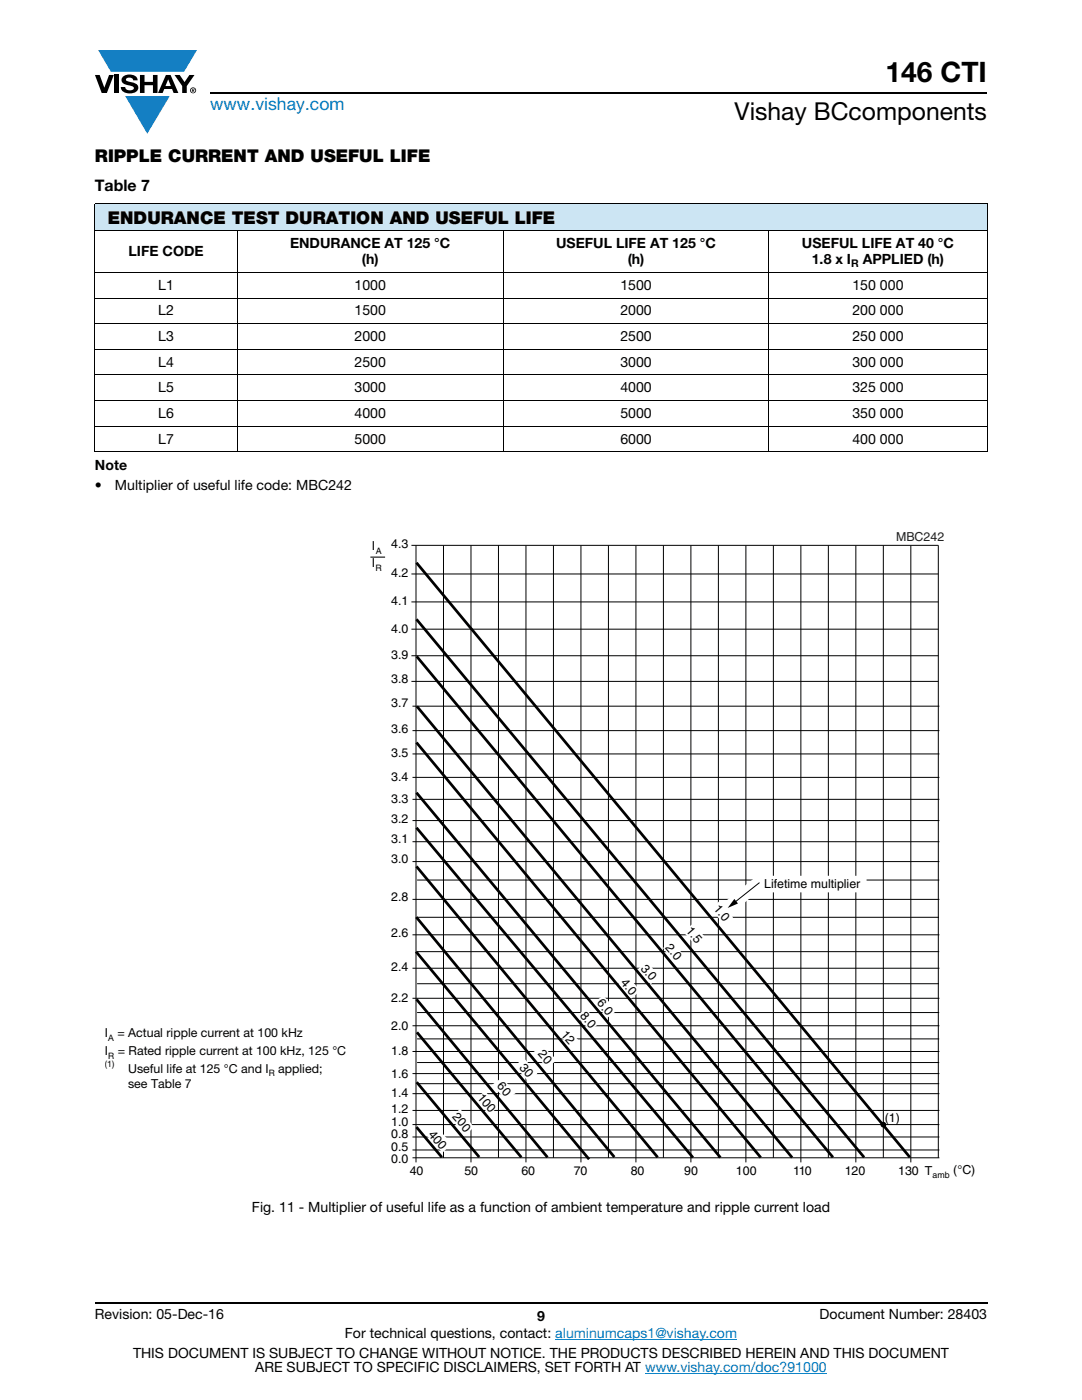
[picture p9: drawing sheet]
<svg xmlns="http://www.w3.org/2000/svg" width="216mm" height="279mm" viewBox="0 0 216 279" stroke-linecap="round" stroke-linejoin="round" font-family="sans-serif">
<g fill="#147fc3">
<path d="M19.6 10h19.7l-2.6 4.3h-1.1h-13.5z"/>
<path d="M25 19.2h8.9l-4.5 7.5z"/>
</g>
<g fill="#000">
<path d="M18.9 15h1l.9 2.5 1-2.5h.9l-1.4 3.6h-1zM22.9 15h.9v3.6h-.9zM24.6 15.3a2.1 2.1 0 0 1 2.8 .3l.1 .4h-.9a.79 .79 0 0 0-.7-.5 .79 .79 0 0 0-.8 .4l.3 .3 1 .2a1.08 1.08 0 0 1 1.2 1 1.08 1.08 0 0 1-1.1 1.2 1.73 1.73 0 0 1-2.4-1.2h.9a.96 .96 0 0 0 .8 .6 .96 .96 0 0 0 .9-.4 1.31 1.31 0 0 0-1.2-.6 1.03 1.03 0 0 1-1.1-.6 1.03 1.03 0 0 1 .2-1.1zM27.9 15h.9v1.3h1.7v-1.3h.9v3.6h-.9v-1.6h-1.7v1.6h-.9zM34.8 15h1.1l.9 1.4 1-1.4h1l-1.5 2.2v1.4h-.9v-1.4z"/>
<path d="M33.6 15.9l.5 1.3h-1.1zM33.1 15l-1.6 3.6h1l.3-.8h1.5l.3 .8h1l-1.6-3.6z"/>
<path d="M38.4 17.8h.2v.2h-.2zM38.3 17.7v.7h.1v-.3l.4 .3-.2-.3 .2-.2-.1-.2z"/>
<path d="M38.1 18a.46 .46 0 0 1 .9 0 .46 .46 0 0 1-.9 0zM37.9 18a.6 .6 0 0 0 1.2 0 .6 .6 0 0 0-1.2 0z"/>
</g>
<path d="M42 18.6h155M18.9 260h178.1" fill="none" stroke="#000" stroke-width=".36"/>
<path d="M110.8 267.3h36.3M128.7 274h36.3" fill="none" stroke="#007ec4" stroke-width=".2"/>
<path d="M18.9 40.6h178.1v5.5h-178.1z" fill="#cce5f3"/>
<g fill="none" stroke="#000" stroke-width=".2">
<path d="M18.9 40.6h178.1M18.9 46.1h178.1M18.9 54.4h178.1M18.9 59.5h178.1M18.9 40.7v49.4M47.3 46v44.3M100.4 46v44.3M153.4 46v44.3M197 40.7v49.4M18.9 64.6h178.1M18.9 69.7h178.1M18.9 74.8h178.1"/>
<path d="M18.9 79.9h178.1M18.9 85.1h178.1M18.9 90.2h178.1"/>
</g>
<path d="M21 105.8h174v129.9h-174z" fill="#fff"/>
<g fill="none" stroke="#000" stroke-width=".2">
<path d="M82.1 108.8h105.1v122.3M82.1 114.5h105.1M83 108.8v123.2M88.5 108.9v122.2M94 108.8v123.2M99.5 108.8v122.3M104.9 108.9v123.1M110.4 108.9v122.2M115.9 108.9v123.1M121.4 108.9v122.2M126.9 108.9v123.1M132.4 108.9v122.2"/>
<path d="M137.9 108.9v123.1M143.3 108.9v122.2M148.8 108.9v123.1M154.3 108.9v122.2M159.8 108.9v123.1M165.3 108.9v122.2M170.8 108.9v123.1M176.3 108.9v122.2M181.7 108.9v123.1M82.1 120.1h105.1M82.1 125.6h105.1M82.1 130.9h105.1"/>
<path d="M82.1 136h105.1M82.3 159.5h105.1M82.3 155.1h105.1M82.3 150.5h105.1M82.3 145.8h105.1M82.3 140.9h105.1M82.3 179.5h105.1M82.3 171.9h105.1M82.3 168h105.1M82.3 163.8h105.1M83.2 175.6h104.2M82.3 199.2h105.1"/>
<path d="M82.3 193.2h105.1M82.3 186.6h105.1M83.2 196.3h104.2M83.2 183.1h104.2M83.2 189.9h104.2M82.3 218.3h105.1M82.3 214.3h105.1M82.3 209.8h105.1M82.3 204.7h105.1M83.2 202.1h104.2M83.2 216.3h104.2M83.2 212.1h104.2"/>
<path d="M83.2 207.3h104.2M82.3 231.1h105.1M82.3 229.5h105.1M82.3 226.9h105.1M82.3 224.4h105.1M82.3 221.6h105.1"/>
</g>
<g fill="none" stroke="#000" stroke-width=".54">
<path d="M83.1 112.3l98.5 118.7M83.1 123.6l89.3 107.4M83.1 131l83.1 100M83.1 158.2l60.7 72.8M83.1 148.2l68.7 82.8M83.2 141l74.9 90M83.1 172.9l48.1 58.1M83.1 165.2l55.2 65.8M83 189.9l34.5 41.5M83.1 183l39.5 47.9M83.1 199.4l26.1 31.6M83.1 216l12.5 14.9"/>
<path d="M83.2 206l20.8 25M83.1 224.9l5.1 6.1"/>
</g>
<circle cx="176.3" cy="224.5" r=".57" fill="#000"/>
<path d="M73.9 111.2h2.9" fill="none" stroke="#000" stroke-width=".21"/>
<path d="M145 180.1l6-4.9 .5 2.1-5.2 4.3z" fill="#fff"/>
<path d="M145 180.1l6-4.9 .5 2.1-5.2 4.3z" fill="none" stroke="#fff" stroke-width=".6" stroke-linecap="butt"/>
<path d="M150.4 174.9h22.4v3.1h-22.4z" fill="#fff"/>
<path d="M150.4 174.9h22.4v3.1h-22.4z" fill="none" stroke="#fff" stroke-width=".2"/>
<g fill="#fff">
<path d="M142 181.3l1.7-1.7 2.6 3.5-1.8 1.7z"/>
<path d="M136.3 185.9l2-1.5 2.9 3.1-2 1.6z"/>
<path d="M132.3 189.2l1.8-1.6 2.5 3.3-1.8 1.6z"/>
<path d="M127.4 193.3l1.7-1.5 2.5 3.1-1.8 1.5z"/>
<path d="M123.3 196.1l1.8-1.5 2.7 3.1-1.9 1.6z"/>
<path d="M118.4 200.1l1.9-1.4 2.8 3-1.9 1.4z"/>
<path d="M115 202.7l1.9-1.4 2.7 2.9-1.9 1.5z"/>
<path d="M111.4 206.3l1.7-1.3 2.4 2.7-1.6 1.3z"/>
<path d="M106.2 210.1l2-1.4 3 2.9-2.1 1.4z"/>
<path d="M102.7 212.7l1.9-1.5 2.6 3.1-1.8 1.5z"/>
<path d="M98.1 216.5l2-1.4 2.9 3-2 1.4z"/>
<path d="M95 219.3l1.8-1.6 2.6 3.2-1.8 1.6z"/>
<path d="M89.9 223.1l1.9-1.8 2.8 3.7-1.9 1.8z"/>
<path d="M85.1 226.6l2.1-1.6 3 3.2-1.7 1.7-.4-.1z"/>
</g>
<path d="M151.5 176.1l-4.9 4" fill="none" stroke="#000" stroke-width=".2"/>
<path d="M146.5 179.4l.8 .9-2.1 .9z" fill="#000"/>
<text font-size="5.6" x="176.7" y="16.4">146 CTI</text>
<text font-size="4.9" x="146.6" y="24">Vishay BCcomponents</text>
<text font-size="3.5" fill="#007ec4" x="42" y="21.9">www.vishay.com</text>
<g font-size="3.5">
<text x="18.9" y="32.3">RIPPLE CURRENT AND USEFUL LIFE</text>
<text x="21.5" y="44.7">ENDURANCE TEST DURATION AND USEFUL LIFE</text>
</g>
<text font-size="3.2" x="18.9" y="38.1">Table 7</text>
<g font-size="2.8">
<text x="25.7" y="51.1">LIFE CODE</text>
<text x="57.9" y="49.6">ENDURANCE AT 125 °C</text>
<text x="72.2" y="52.7">(h)</text>
<text x="111" y="49.6">USEFUL LIFE AT 125 °C</text>
<text x="125.2" y="52.7">(h)</text>
<text x="160" y="49.6">USEFUL LIFE AT 40 °C</text>
<text x="162" y="52.7">1.8 x I</text>
<text x="172.1" y="52.7">APPLIED (h)</text>
<text x="31.6" y="57.8">L1</text>
<text x="70.7" y="57.8">1000</text>
<text x="123.8" y="57.8">1500</text>
<text x="170.1" y="57.8">150 000</text>
<text x="31.6" y="62.9">L2</text>
<text x="70.7" y="62.9">1500</text>
<text x="123.8" y="62.9">2000</text>
<text x="170.1" y="62.9">200 000</text>
<text x="31.6" y="68.1">L3</text>
<text x="70.7" y="68.1">2000</text>
<text x="123.8" y="68.1">2500</text>
<text x="170.1" y="68.1">250 000</text>
<text x="31.6" y="73.2">L4</text>
<text x="70.7" y="73.2">2500</text>
<text x="123.8" y="73.2">3000</text>
<text x="170.1" y="73.2">300 000</text>
<text x="31.6" y="78.3">L5</text>
<text x="31.6" y="83.4">L6</text>
<text x="70.7" y="78.3">3000</text>
<text x="70.7" y="83.4">4000</text>
<text x="123.8" y="78.3">4000</text>
<text x="123.8" y="83.4">5000</text>
<text x="170.1" y="78.3">325 000</text>
<text x="170.1" y="83.4">350 000</text>
<text x="31.6" y="88.5">L7</text>
<text x="70.7" y="88.5">5000</text>
<text x="123.8" y="88.5">6000</text>
<text x="170.1" y="88.5">400 000</text>
<text x="18.9" y="93.8">Note</text>
<text x="18.9" y="97.7">•</text>
<text x="22.9" y="97.7">Multiplier of useful life code: MBC242</text>
<text x="50.3" y="241.9">Fig. 11 - Multiplier of useful life as a function of ambient temperature and ripple current load</text>
<text x="18.9" y="263.3">Revision: 05-Dec-16</text>
<text x="107.2" y="263.6">9</text>
<text x="163.6" y="263.3">Document Number: 28403</text>
<text x="68.8" y="267.1">For technical questions, contact: aluminumcaps1@vishay.com</text>
<text x="26.5" y="271">THIS DOCUMENT IS SUBJECT TO CHANGE WITHOUT NOTICE. THE PRODUCTS DESCRIBED HEREIN AND THIS DOCUMENT</text>
<text x="50.9" y="273.8">ARE SUBJECT TO SPECIFIC DISCLAIMERS, SET FORTH AT www.vishay.com/doc?91000</text>
</g>
<text font-size="2.5" fill="#231f20" x="178.8" y="107.9">MBC242</text>
<g font-size="2.5">
<text x="74.2" y="109.7">I</text>
<text x="74.2" y="113.1">I</text>
<text x="78.1" y="109.4">4.3</text>
<text x="78.1" y="115.2">4.2</text>
<text x="78.1" y="120.7">4.1</text>
<text x="78.1" y="131.6">3.9</text>
<text x="78.1" y="126.3">4.0</text>
<text x="78.1" y="136.4">3.8</text>
<text x="78.1" y="141">3.7</text>
<text x="78.1" y="146.4">3.6</text>
<text x="78.1" y="151">3.5</text>
<text x="78.1" y="155.8">3.4</text>
<text x="78.1" y="160.2">3.3</text>
<text x="78.1" y="164.3">3.2</text>
<text x="78.1" y="172.3">3.0</text>
<text x="78.1" y="168.2">3.1</text>
<text x="78.1" y="179.8">2.8</text>
<text x="152.5" y="177.1">Lifetime multiplier</text>
<text x="136.8" y="185.8" transform="rotate(49 136.8 185.8)">1.5</text>
<text x="142.3" y="181.4" transform="rotate(49 142.3 181.4)">1.0</text>
<text x="78.1" y="187.1">2.6</text>
<text x="132.7" y="189.2" transform="rotate(49 132.7 189.2)">2.0</text>
<text x="78.1" y="193.8">2.4</text>
<text x="123.7" y="196.2" transform="rotate(49 123.7 196.2)">4.0</text>
<text x="127.7" y="193.3" transform="rotate(49 127.7 193.3)">3.0</text>
<text x="78.1" y="199.9">2.2</text>
<text x="115.6" y="202.7" transform="rotate(49 115.6 202.7)">8.0</text>
<text x="119" y="200.2" transform="rotate(49 119 200.2)">6.0</text>
<text x="21" y="207">I</text>
<text x="23.4" y="207">= Actual ripple current at 100 kHz</text>
<text x="78.1" y="205.6">2.0</text>
<text x="111.8" y="206.5" transform="rotate(49 111.8 206.5)">12</text>
<text x="21" y="210.6">I</text>
<text x="23.5" y="210.6">= Rated ripple current at 100 kHz, 125 °C</text>
<text x="25.6" y="214.1">Useful life at 125 °C and I</text>
<text x="55.5" y="214.1">applied;</text>
<text x="78.1" y="210.6">1.8</text>
<text x="78.1" y="215.2">1.6</text>
<text x="103.5" y="213.1" transform="rotate(49 103.5 213.1)">30</text>
<text x="107.3" y="210.4" transform="rotate(49 107.3 210.4)">20</text>
<text x="25.6" y="217.1">see Table 7</text>
<text x="78.1" y="218.9">1.4</text>
<text x="95.1" y="219.1" transform="rotate(49 95.1 219.1)">100</text>
<text x="99.1" y="216.8" transform="rotate(49 99.1 216.8)">60</text>
<text x="78.1" y="222.1">1.2</text>
<text x="78.1" y="224.8">1.0</text>
<text x="78.1" y="227.1">0.8</text>
<text x="85.4" y="226.5" transform="rotate(49 85.4 226.5)">400</text>
<text x="90.2" y="223" transform="rotate(49 90.2 223)">200</text>
<text x="176.5" y="224">(1)</text>
<text x="78.1" y="229.8">0.5</text>
<text x="78.1" y="232.1">0.0</text>
<text x="81.7" y="234.6">40</text>
<text x="92.7" y="234.6">50</text>
<text x="104" y="234.6">60</text>
<text x="114.5" y="234.6">70</text>
<text x="125.9" y="234.6">80</text>
<text x="136.5" y="234.6">90</text>
<text x="146.8" y="234.6">100</text>
<text x="158.2" y="234.6">110</text>
<text x="168.6" y="234.6">120</text>
<text x="179.2" y="234.6">130 T</text>
<text x="190.2" y="234.2">(°C)</text>
</g>
<text font-size="2.1" x="169.8" y="53.2">R</text>
<g font-size="1.8">
<text x="75" y="110.6">A</text>
<text x="75" y="114">R</text>
<text x="21.6" y="207.7">A</text>
<text x="21" y="213">(1)</text>
<text x="21.6" y="211.3">R</text>
<text x="53.6" y="214.8">R</text>
<text x="186.1" y="235.1">amb</text>
</g>
</svg>
